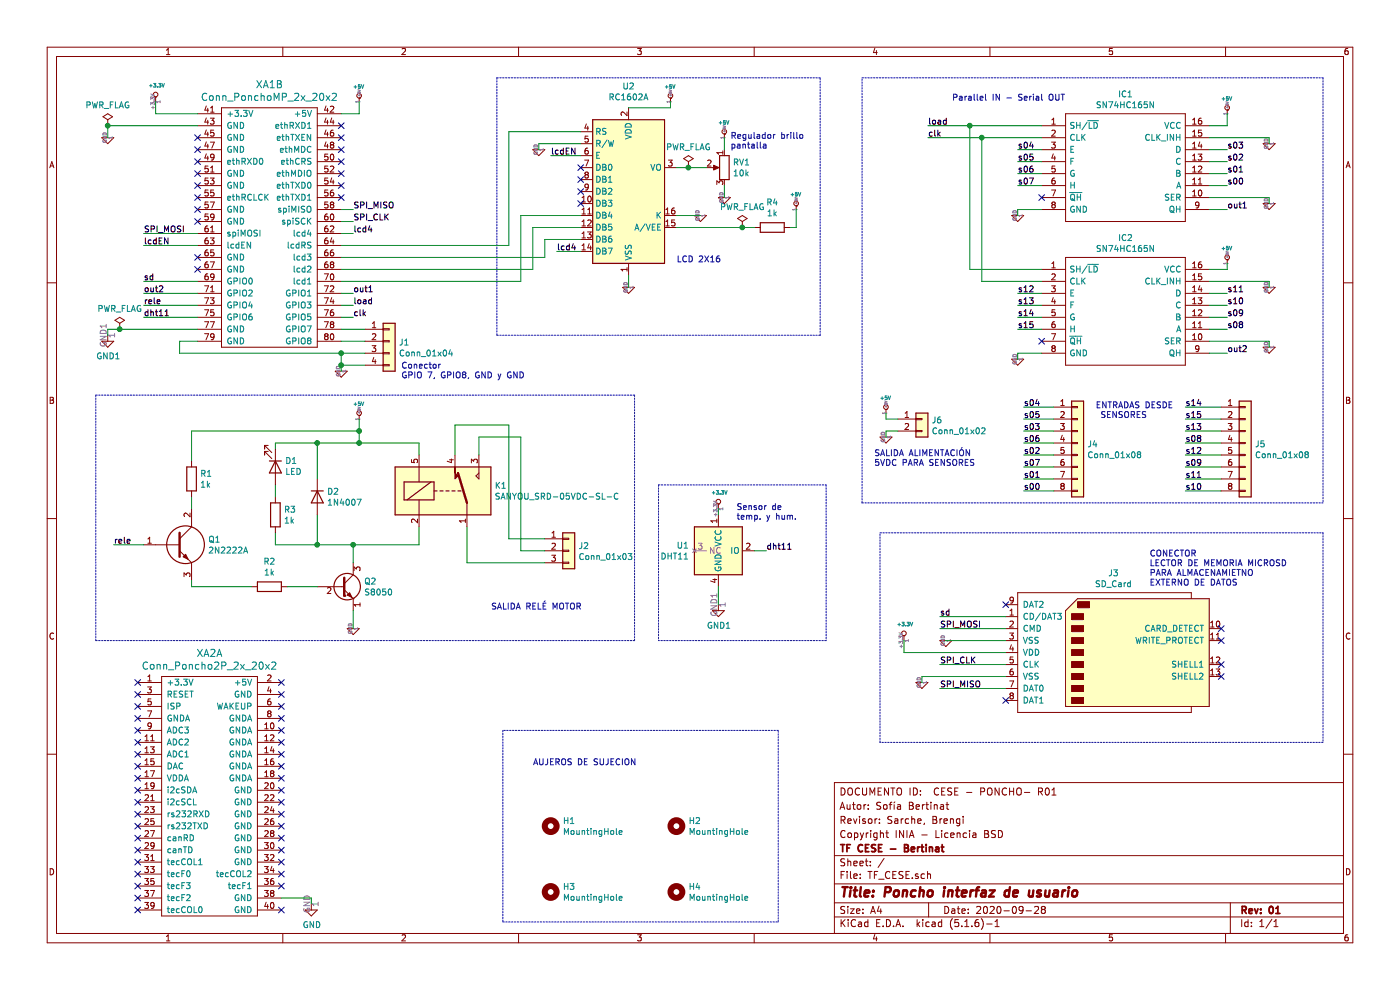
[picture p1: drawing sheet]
EESchema Schematic File Version 4
EELAYER 30 0
EELAYER END
$Descr A4 11693 8268
encoding utf-8
Sheet 1 1
Title "Poncho interfaz de usuario"
Date "2020-09-28"
Rev "01"
Comp "TF CESE - Bertinat"
Comment1 "Copyright INIA - Licencia BSD"
Comment2 "Revisor: Sarche, Brengi"
Comment3 "Autor: Sofía Bertinat"
Comment4 "DOCUMENTO ID:  CESE - PONCHO- R01"
$EndDescr
$Comp
L SN74HC165N:SN74HC165N IC1
U 1 1
P 8700 1050
F 0 "IC1" H 9400 1315 50  0000 C CNN
F 1 "SN74HC165N" H 9400 1224 50  0000 C CNN
F 2 "Package_DIP:DIP-18_W7.62mm_Socket_LongPads" H 9950 1150 50  0001 L CNN
F 3 "http://componentsearchengine.com/Datasheets/3/SN74HC165N.pdf" H 9950 1050 50  0001 L CNN
F 4 "8-BIT PARALLEL-LOAD SHIFT REGISTERS" H 9950 950 50  0001 L CNN "Description"
F 5 "5.08" H 9950 850 50  0001 L CNN "Height"
F 6 "Texas Instruments" H 9950 750 50  0001 L CNN "Manufacturer_Name"
F 7 "SN74HC165N" H 9950 650 50  0001 L CNN "Manufacturer_Part_Number"
F 8 "SN74HC165N" H 9950 550 50  0001 L CNN "Arrow Part Number"
F 9 "https://www.arrow.com/en/products/sn74hc165n/texas-instruments" H 9950 450 50  0001 L CNN "Arrow Price/Stock"
F 10 "595-SN74HC165N" H 9950 350 50  0001 L CNN "Mouser Part Number"
F 11 "https://www.mouser.co.uk/ProductDetail/Texas-Instruments/SN74HC165N?qs=bvpNxolhIUPhyI98TAZx%2Fg%3D%3D" H 9950 250 50  0001 L CNN "Mouser Price/Stock"
	1    8700 1050
	1    0    0    -1  
$EndComp
$Comp
L SN74HC165N:SN74HC165N IC2
U 1 1
P 8700 2250
F 0 "IC2" H 9400 2515 50  0000 C CNN
F 1 "SN74HC165N" H 9400 2424 50  0000 C CNN
F 2 "Package_DIP:DIP-18_W7.62mm_Socket_LongPads" H 9950 2350 50  0001 L CNN
F 3 "http://componentsearchengine.com/Datasheets/3/SN74HC165N.pdf" H 9950 2250 50  0001 L CNN
F 4 "8-BIT PARALLEL-LOAD SHIFT REGISTERS" H 9950 2150 50  0001 L CNN "Description"
F 5 "5.08" H 9950 2050 50  0001 L CNN "Height"
F 6 "Texas Instruments" H 9950 1950 50  0001 L CNN "Manufacturer_Name"
F 7 "SN74HC165N" H 9950 1850 50  0001 L CNN "Manufacturer_Part_Number"
F 8 "SN74HC165N" H 9950 1750 50  0001 L CNN "Arrow Part Number"
F 9 "https://www.arrow.com/en/products/sn74hc165n/texas-instruments" H 9950 1650 50  0001 L CNN "Arrow Price/Stock"
F 10 "595-SN74HC165N" H 9950 1550 50  0001 L CNN "Mouser Part Number"
F 11 "https://www.mouser.co.uk/ProductDetail/Texas-Instruments/SN74HC165N?qs=bvpNxolhIUPhyI98TAZx%2Fg%3D%3D" H 9950 1450 50  0001 L CNN "Mouser Price/Stock"
	1    8700 2250
	1    0    0    -1  
$EndComp
$Comp
L Connector:SD_Card J3
U 1 1
P 9300 5450
F 0 "J3" H 9300 6115 50  0000 C CNN
F 1 "SD_Card" H 9300 6024 50  0000 C CNN
F 2 "Connector_Card:SD_Kyocera_145638009211859+" H 9300 5450 50  0001 C CNN
F 3 "http://portal.fciconnect.com/Comergent//fci/drawing/10067847.pdf" H 9300 5450 50  0001 C CNN
	1    9300 5450
	1    0    0    -1  
$EndComp
$Comp
L Relay:SANYOU_SRD_Form_C K1
U 1 1
P 3700 4100
F 0 "K1" H 4130 4146 50  0000 L CNN
F 1 "SANYOU_SRD-05VDC-SL-C" H 4130 4055 50  0000 L CNN
F 2 "Relay_THT:Relay_SPDT_SANYOU_SRD_Series_Form_C" H 4150 4050 50  0001 L CNN
F 3 "http://www.sanyourelay.ca/public/products/pdf/SRD.pdf" H 3700 4100 50  0001 C CNN
F 4 "SRD-05VDC-SL-C" H 3700 4100 50  0001 C CNN "Part numer"
	1    3700 4100
	1    0    0    -1  
$EndComp
$Comp
L Transistor_BJT:S8050 Q2
U 1 1
P 2850 4900
F 0 "Q2" H 3040 4946 50  0000 L CNN
F 1 "S8050" H 3040 4855 50  0000 L CNN
F 2 "Package_TO_SOT_THT:TO-92_Inline" H 3050 4825 50  0001 L CIN
F 3 "http://www.unisonic.com.tw/datasheet/S8050.pdf" H 2850 4900 50  0001 L CNN
F 4 "S8050L-x-T92-B " H 2850 4900 50  0001 C CNN "Part number"
	1    2850 4900
	1    0    0    -1  
$EndComp
$Comp
L Diode:1N4007 D2
U 1 1
P 2650 4150
F 0 "D2" V 2604 4070 50  0000 R CNN
F 1 "1N4007" V 2695 4070 50  0000 R CNN
F 2 "Diode_THT:D_DO-41_SOD81_P10.16mm_Horizontal" H 2650 3975 50  0001 C CNN
F 3 "http://www.vishay.com/docs/88503/1n4001.pdf" H 2650 4150 50  0001 C CNN
	1    2650 4150
	0    -1   1    0   
$EndComp
Wire Wire Line
	8700 1050 8100 1050
Wire Wire Line
	8100 1050 8100 2250
Wire Wire Line
	8100 2250 8700 2250
Connection ~ 8100 1050
Wire Wire Line
	8200 1150 8200 2350
Wire Wire Line
	7750 1050 8100 1050
Wire Wire Line
	4250 1100 4250 2050
$Comp
L Device:R R2
U 1 1
P 2250 4900
F 0 "R2" V 2457 4900 50  0000 C CNN
F 1 "1k" V 2366 4900 50  0000 C CNN
F 2 "Resistor_THT:R_Axial_DIN0207_L6.3mm_D2.5mm_P10.16mm_Horizontal" V 2180 4900 50  0001 C CNN
F 3 "~" H 2250 4900 50  0001 C CNN
	1    2250 4900
	0    -1   -1   0   
$EndComp
$Comp
L Device:R R3
U 1 1
P 2300 4300
F 0 "R3" H 2370 4346 50  0000 L CNN
F 1 "1k" H 2370 4255 50  0000 L CNN
F 2 "Resistor_THT:R_Axial_DIN0207_L6.3mm_D2.5mm_P10.16mm_Horizontal" V 2230 4300 50  0001 C CNN
F 3 "~" H 2300 4300 50  0001 C CNN
	1    2300 4300
	1    0    0    -1  
$EndComp
$Comp
L Device:LED D1
U 1 1
P 2300 3900
F 0 "D1" V 2247 3980 50  0000 L CNN
F 1 "LED" V 2338 3980 50  0000 L CNN
F 2 "LED_THT:LED_D3.0mm" H 2300 3900 50  0001 C CNN
F 3 "~" H 2300 3900 50  0001 C CNN
	1    2300 3900
	0    1    1    0   
$EndComp
Text Label 2950 1950 0    50   ~ 0
lcd4
$Comp
L Device:R R4
U 1 1
P 6450 1900
F 0 "R4" V 6657 1900 50  0000 C CNN
F 1 "1k" V 6566 1900 50  0000 C CNN
F 2 "Resistor_THT:R_Axial_DIN0207_L6.3mm_D2.5mm_P10.16mm_Horizontal" V 6380 1900 50  0001 C CNN
F 3 "~" H 6450 1900 50  0001 C CNN
	1    6450 1900
	0    -1   -1   0   
$EndComp
$Comp
L Misc_Poncho_Grande:GND #PWR08
U 1 1
P 4500 1250
F 0 "#PWR08" H 4500 1250 30  0001 C CNN
F 1 "GND" H 4500 1180 30  0001 C CNN
F 2 "" H 4500 1250 60  0000 C CNN
F 3 "" H 4500 1250 60  0000 C CNN
	1    4500 1250
	1    0    0    -1  
$EndComp
Wire Wire Line
	4500 1250 4500 1200
Wire Wire Line
	6600 1900 6650 1900
NoConn ~ 4850 1400
NoConn ~ 4850 1500
NoConn ~ 4850 1600
NoConn ~ 4850 1700
Text Label 1200 2050 0    50   ~ 0
lcdEN
Text Label 4600 1300 0    50   ~ 0
lcdEN
$Comp
L Misc_Poncho_Grande:+3.3V #PWR01
U 1 1
P 6000 4250
F 0 "#PWR01" H 6000 4210 30  0001 C CNN
F 1 "+3.3V" H 6009 4388 30  0000 C CNN
F 2 "" H 6000 4250 60  0000 C CNN
F 3 "" H 6000 4250 60  0000 C CNN
	1    6000 4250
	1    0    0    -1  
$EndComp
$Comp
L Misc_Poncho_Grande:+3.3V #PWR04
U 1 1
P 1300 850
F 0 "#PWR04" H 1300 810 30  0001 C CNN
F 1 "+3.3V" H 1309 988 30  0000 C CNN
F 2 "" H 1300 850 60  0000 C CNN
F 3 "" H 1300 850 60  0000 C CNN
	1    1300 850 
	1    0    0    -1  
$EndComp
Wire Wire Line
	1300 850  1300 950 
Wire Wire Line
	2300 3750 2300 3700
Wire Wire Line
	2300 3700 2650 3700
Wire Wire Line
	3500 3700 3500 3800
Wire Wire Line
	2650 3700 2650 4000
Connection ~ 2650 3700
Wire Wire Line
	2650 3700 3000 3700
Wire Wire Line
	2300 4150 2300 4050
Wire Wire Line
	2300 4450 2300 4550
Wire Wire Line
	2300 4550 2650 4550
Wire Wire Line
	3500 4400 3500 4550
Wire Wire Line
	2650 4300 2650 4550
Connection ~ 2650 4550
Wire Wire Line
	2650 4550 2950 4550
Wire Wire Line
	2950 4700 2950 4550
Connection ~ 2950 4550
Wire Wire Line
	2950 4550 3500 4550
$Comp
L Device:R R1
U 1 1
P 1600 4000
F 0 "R1" H 1670 4046 50  0000 L CNN
F 1 "1k" H 1670 3955 50  0000 L CNN
F 2 "Resistor_THT:R_Axial_DIN0207_L6.3mm_D2.5mm_P10.16mm_Horizontal" V 1530 4000 50  0001 C CNN
F 3 "~" H 1600 4000 50  0001 C CNN
	1    1600 4000
	1    0    0    -1  
$EndComp
Wire Wire Line
	2400 4900 2650 4900
Connection ~ 3000 3700
Wire Wire Line
	3000 3700 3500 3700
$Comp
L Misc_Poncho_Grande:+5V #PWR06
U 1 1
P 3000 3500
F 0 "#PWR06" H 3000 3590 20  0001 C CNN
F 1 "+5V" H 2996 3628 30  0000 C CNN
F 2 "" H 3000 3500 60  0000 C CNN
F 3 "" H 3000 3500 60  0000 C CNN
	1    3000 3500
	1    0    0    -1  
$EndComp
$Comp
L Misc_Poncho_Grande:GND #PWR05
U 1 1
P 2950 5250
F 0 "#PWR05" H 2950 5250 30  0001 C CNN
F 1 "GND" H 2950 5180 30  0001 C CNN
F 2 "" H 2950 5250 60  0000 C CNN
F 3 "" H 2950 5250 60  0000 C CNN
	1    2950 5250
	1    0    0    -1  
$EndComp
Wire Wire Line
	8200 1150 8700 1150
Wire Wire Line
	8200 2350 8700 2350
Wire Wire Line
	8200 1150 7750 1150
Connection ~ 8200 1150
Text Label 7750 1050 0    50   ~ 0
load
Text Label 7750 1150 0    50   ~ 0
clk
$Comp
L Misc_Poncho_Grande:GND #PWR018
U 1 1
P 10600 1200
F 0 "#PWR018" H 10600 1200 30  0001 C CNN
F 1 "GND" H 10600 1130 30  0001 C CNN
F 2 "" H 10600 1200 60  0000 C CNN
F 3 "" H 10600 1200 60  0000 C CNN
	1    10600 1200
	1    0    0    -1  
$EndComp
$Comp
L Misc_Poncho_Grande:GND #PWR019
U 1 1
P 10600 1700
F 0 "#PWR019" H 10600 1700 30  0001 C CNN
F 1 "GND" H 10600 1630 30  0001 C CNN
F 2 "" H 10600 1700 60  0000 C CNN
F 3 "" H 10600 1700 60  0000 C CNN
	1    10600 1700
	1    0    0    -1  
$EndComp
$Comp
L Misc_Poncho_Grande:GND #PWR020
U 1 1
P 10600 2400
F 0 "#PWR020" H 10600 2400 30  0001 C CNN
F 1 "GND" H 10600 2330 30  0001 C CNN
F 2 "" H 10600 2400 60  0000 C CNN
F 3 "" H 10600 2400 60  0000 C CNN
	1    10600 2400
	1    0    0    -1  
$EndComp
$Comp
L Misc_Poncho_Grande:GND #PWR014
U 1 1
P 8500 1800
F 0 "#PWR014" H 8500 1800 30  0001 C CNN
F 1 "GND" H 8500 1730 30  0001 C CNN
F 2 "" H 8500 1800 60  0000 C CNN
F 3 "" H 8500 1800 60  0000 C CNN
	1    8500 1800
	1    0    0    -1  
$EndComp
$Comp
L Misc_Poncho_Grande:GND #PWR021
U 1 1
P 10600 2900
F 0 "#PWR021" H 10600 2900 30  0001 C CNN
F 1 "GND" H 10600 2830 30  0001 C CNN
F 2 "" H 10600 2900 60  0000 C CNN
F 3 "" H 10600 2900 60  0000 C CNN
	1    10600 2900
	1    0    0    -1  
$EndComp
$Comp
L Misc_Poncho_Grande:GND #PWR015
U 1 1
P 8500 3000
F 0 "#PWR015" H 8500 3000 30  0001 C CNN
F 1 "GND" H 8500 2930 30  0001 C CNN
F 2 "" H 8500 3000 60  0000 C CNN
F 3 "" H 8500 3000 60  0000 C CNN
	1    8500 3000
	1    0    0    -1  
$EndComp
Wire Wire Line
	8500 2950 8500 3000
Wire Wire Line
	8500 2950 8700 2950
Wire Wire Line
	8700 1750 8500 1750
Wire Wire Line
	8500 1750 8500 1800
NoConn ~ 8700 2850
NoConn ~ 8700 1650
Text Label 10250 1750 0    50   ~ 0
out1
Text Label 10250 2950 0    50   ~ 0
out2
Wire Wire Line
	10100 1750 10250 1750
Wire Wire Line
	10250 2950 10100 2950
Text Label 2950 2450 0    50   ~ 0
out1
Text Label 2950 2550 0    50   ~ 0
load
Text Label 2950 2650 0    50   ~ 0
clk
Wire Wire Line
	2850 2450 2950 2450
Wire Wire Line
	2850 2550 2950 2550
Wire Wire Line
	2950 2650 2850 2650
$Comp
L Connector_Generic:Conn_01x03 J2
U 1 1
P 4750 4600
F 0 "J2" H 4830 4642 50  0000 L CNN
F 1 "Conn_01x03" H 4830 4551 50  0000 L CNN
F 2 "TerminalBlock_Phoenix:TerminalBlock_Phoenix_MKDS-1,5-3-5.08_1x03_P5.08mm_Horizontal" H 4750 4600 50  0001 C CNN
F 3 "~" H 4750 4600 50  0001 C CNN
	1    4750 4600
	1    0    0    -1  
$EndComp
Wire Wire Line
	3900 4400 3900 4700
Wire Wire Line
	4000 3800 4000 3650
Wire Wire Line
	4000 3650 4350 3650
Wire Wire Line
	4350 3650 4350 4600
Wire Wire Line
	3800 3550 4250 3550
Wire Wire Line
	4250 3550 4250 4500
Wire Wire Line
	4250 4500 4550 4500
Wire Wire Line
	4350 4600 4550 4600
Wire Wire Line
	3900 4700 4550 4700
Wire Wire Line
	3800 3550 3800 3800
$Comp
L Misc_Poncho_Grande:+5V #PWR016
U 1 1
P 10250 950
F 0 "#PWR016" H 10250 1040 20  0001 C CNN
F 1 "+5V" H 10246 1078 30  0000 C CNN
F 2 "" H 10250 950 60  0000 C CNN
F 3 "" H 10250 950 60  0000 C CNN
	1    10250 950 
	1    0    0    -1  
$EndComp
$Comp
L Misc_Poncho_Grande:+5V #PWR017
U 1 1
P 10250 2200
F 0 "#PWR017" H 10250 2290 20  0001 C CNN
F 1 "+5V" H 10246 2328 30  0000 C CNN
F 2 "" H 10250 2200 60  0000 C CNN
F 3 "" H 10250 2200 60  0000 C CNN
	1    10250 2200
	1    0    0    -1  
$EndComp
Wire Wire Line
	10250 2200 10250 2250
Wire Wire Line
	10250 2250 10100 2250
Wire Wire Line
	10250 950  10250 1050
Wire Wire Line
	10250 1050 10100 1050
NoConn ~ 8400 5050
NoConn ~ 8400 5850
Text Label 7850 5750 0    50   ~ 0
SPI_MISO
Text Label 7850 5550 0    50   ~ 0
SPI_CLK
$Comp
L Misc_Poncho_Grande:GND #PWR012
U 1 1
P 7700 5700
F 0 "#PWR012" H 7700 5700 30  0001 C CNN
F 1 "GND" H 7700 5630 30  0001 C CNN
F 2 "" H 7700 5700 60  0000 C CNN
F 3 "" H 7700 5700 60  0000 C CNN
	1    7700 5700
	1    0    0    -1  
$EndComp
$Comp
L Misc_Poncho_Grande:GND #PWR013
U 1 1
P 7900 5350
F 0 "#PWR013" H 7900 5350 30  0001 C CNN
F 1 "GND" H 7900 5280 30  0001 C CNN
F 2 "" H 7900 5350 60  0000 C CNN
F 3 "" H 7900 5350 60  0000 C CNN
	1    7900 5350
	1    0    0    -1  
$EndComp
$Comp
L Misc_Poncho_Grande:+3.3V #PWR011
U 1 1
P 7550 5350
F 0 "#PWR011" H 7550 5310 30  0001 C CNN
F 1 "+3.3V" H 7559 5488 30  0000 C CNN
F 2 "" H 7550 5350 60  0000 C CNN
F 3 "" H 7550 5350 60  0000 C CNN
	1    7550 5350
	1    0    0    -1  
$EndComp
Wire Wire Line
	7850 5750 8400 5750
Wire Wire Line
	7700 5650 7700 5700
Wire Wire Line
	7550 5450 7550 5350
Wire Wire Line
	7550 5450 8400 5450
Text Label 7850 5150 0    50   ~ 0
sd
Text Label 7850 5250 0    50   ~ 0
SPI_MOSI
Wire Wire Line
	7850 5150 8400 5150
Wire Wire Line
	7850 5250 8400 5250
NoConn ~ 10200 5250
NoConn ~ 10200 5350
NoConn ~ 10200 5550
NoConn ~ 10200 5650
Text Label 1200 2350 0    50   ~ 0
sd
Text Label 1200 1950 0    50   ~ 0
SPI_MOSI
Text Label 2950 1850 0    50   ~ 0
SPI_CLK
Text Label 2950 1750 0    50   ~ 0
SPI_MISO
Wire Wire Line
	2950 1750 2850 1750
Wire Wire Line
	1200 1950 1650 1950
Wire Wire Line
	1200 2350 1650 2350
Wire Wire Line
	1200 2050 1650 2050
$Comp
L Sensor:DHT11 U1
U 1 1
P 6000 4600
F 0 "U1" H 5756 4646 50  0000 R CNN
F 1 "DHT11" H 5756 4555 50  0000 R CNN
F 2 "Sensor:Aosong_DHT11_5.5x12.0_P2.54mm" H 6000 4200 50  0001 C CNN
F 3 "http://akizukidenshi.com/download/ds/aosong/DHT11.pdf" H 6150 4850 50  0001 C CNN
	1    6000 4600
	1    0    0    -1  
$EndComp
$Comp
L Connector_Generic:Conn_01x04 J1
U 1 1
P 3250 2850
F 0 "J1" H 3330 2842 50  0000 L CNN
F 1 "Conn_01x04" H 3330 2751 50  0000 L CNN
F 2 "Connector_PinSocket_2.54mm:PinSocket_1x04_P2.54mm_Vertical" H 3250 2850 50  0001 C CNN
F 3 "~" H 3250 2850 50  0001 C CNN
	1    3250 2850
	1    0    0    -1  
$EndComp
Wire Wire Line
	1650 2850 1500 2850
Text Label 950  4550 0    50   ~ 0
rele
$Comp
L Connector_Generic:Conn_01x08 J5
U 1 1
P 10400 3700
F 0 "J5" H 10480 3692 50  0000 L CNN
F 1 "Conn_01x08" H 10480 3601 50  0000 L CNN
F 2 "Connector_IDC:IDC-Header_2x04_P2.54mm_Vertical" H 10400 3700 50  0001 C CNN
F 3 "~" H 10400 3700 50  0001 C CNN
	1    10400 3700
	1    0    0    -1  
$EndComp
$Comp
L Connector_Generic:Conn_01x08 J4
U 1 1
P 9000 3700
F 0 "J4" H 9080 3692 50  0000 L CNN
F 1 "Conn_01x08" H 9080 3601 50  0000 L CNN
F 2 "Connector_IDC:IDC-Header_2x04_P2.54mm_Vertical" H 9000 3700 50  0001 C CNN
F 3 "~" H 9000 3700 50  0001 C CNN
	1    9000 3700
	1    0    0    -1  
$EndComp
Text Label 10250 1550 0    50   ~ 0
s00
Text Label 10250 1450 0    50   ~ 0
s01
Text Label 10250 1350 0    50   ~ 0
s02
Text Label 10250 1250 0    50   ~ 0
s03
Text Label 8500 1250 0    50   ~ 0
s04
Text Label 8500 1350 0    50   ~ 0
s05
Text Label 8500 1450 0    50   ~ 0
s06
Text Label 8500 1550 0    50   ~ 0
s07
Text Label 10250 2750 0    50   ~ 0
s08
Text Label 10250 2650 0    50   ~ 0
s09
Text Label 10250 2550 0    50   ~ 0
s10
Text Label 10250 2450 0    50   ~ 0
s11
Text Label 8500 2450 0    50   ~ 0
s12
Text Label 8500 2550 0    50   ~ 0
s13
Text Label 8500 2650 0    50   ~ 0
s14
Text Label 8500 2750 0    50   ~ 0
s15
Text Label 9900 3800 0    50   ~ 0
s12
Text Label 9900 3600 0    50   ~ 0
s13
Text Label 9900 3400 0    50   ~ 0
s14
Text Label 9900 3500 0    50   ~ 0
s15
Text Label 9900 3700 0    50   ~ 0
s08
Text Label 9900 3900 0    50   ~ 0
s09
Text Label 9900 4100 0    50   ~ 0
s10
Text Label 9900 4000 0    50   ~ 0
s11
Text Label 8550 4100 0    50   ~ 0
s00
Text Label 8550 4000 0    50   ~ 0
s01
Text Label 8550 3800 0    50   ~ 0
s02
Text Label 8550 3600 0    50   ~ 0
s03
Text Label 8550 3400 0    50   ~ 0
s04
Text Label 8550 3500 0    50   ~ 0
s05
Text Label 8550 3700 0    50   ~ 0
s06
Text Label 8550 3900 0    50   ~ 0
s07
Wire Wire Line
	8550 3500 8800 3500
Wire Wire Line
	8550 3700 8800 3700
Wire Wire Line
	8550 3600 8800 3600
Wire Wire Line
	8800 3800 8550 3800
Wire Wire Line
	8800 4100 8550 4100
Wire Wire Line
	8550 4000 8800 4000
Wire Wire Line
	8550 3400 8800 3400
Wire Wire Line
	9900 4100 10200 4100
Wire Wire Line
	10200 4000 9900 4000
Wire Wire Line
	9900 3900 10200 3900
Wire Wire Line
	10200 3800 9900 3800
Wire Wire Line
	9900 3700 10200 3700
Wire Wire Line
	9900 3600 10200 3600
Wire Wire Line
	9900 3500 10200 3500
Wire Wire Line
	9900 3400 10200 3400
Wire Wire Line
	8500 2750 8700 2750
Wire Wire Line
	8700 2650 8500 2650
Wire Wire Line
	8500 2550 8700 2550
Wire Wire Line
	8500 2450 8700 2450
Wire Wire Line
	10100 2750 10250 2750
Wire Wire Line
	10250 2650 10100 2650
Wire Wire Line
	10100 2550 10250 2550
Wire Wire Line
	10250 2450 10100 2450
Wire Wire Line
	10250 1250 10100 1250
Wire Wire Line
	10250 1350 10100 1350
Wire Wire Line
	10250 1450 10100 1450
Wire Wire Line
	10250 1550 10100 1550
Wire Wire Line
	8500 1250 8700 1250
Wire Wire Line
	8700 1350 8500 1350
Wire Wire Line
	8500 1450 8700 1450
Wire Wire Line
	8700 1550 8500 1550
Wire Wire Line
	1500 2850 1500 2950
$Comp
L TF_CESE-rescue:2N2222A-2N2222A Q1
U 1 1
P 1200 4550
F 0 "Q1" H 1738 4596 50  0000 L CNN
F 1 "2N2222A" H 1738 4505 50  0000 L CNN
F 2 "KiCad_2N222A:TO-18_4" H 1750 4400 50  0001 L CNN
F 3 "http://docs-emea.rs-online.com/webdocs/0e77/0900766b80e779e1.pdf" H 1750 4300 50  0001 L CNN
F 4 "Transistor NPN 40V 0.6A TO-18" H 1750 4200 50  0001 L CNN "Description"
F 5 "" H 1750 4100 50  0001 L CNN "Height"
F 6 "STMicroelectronics" H 1750 4000 50  0001 L CNN "Manufacturer_Name"
F 7 "2N2222A" H 1750 3900 50  0001 L CNN "Manufacturer_Part_Number"
F 8 "2N2222A" H 1750 3800 50  0001 L CNN "Arrow Part Number"
F 9 "" H 1750 3700 50  0001 L CNN "Arrow Price/Stock"
F 10 "511-2N2222A" H 1750 3600 50  0001 L CNN "Mouser Part Number"
F 11 "https://www.mouser.co.uk/ProductDetail/STMicroelectronics/2N2222A?qs=UMEuL5FsraBzcgM1cdcH3A%3D%3D" H 1750 3500 50  0001 L CNN "Mouser Price/Stock"
	1    1200 4550
	1    0    0    -1  
$EndComp
Wire Wire Line
	1600 3850 1600 3600
Wire Wire Line
	3000 3600 3000 3700
Wire Wire Line
	1600 4150 1600 4250
Wire Wire Line
	3000 3600 3000 3500
Connection ~ 3000 3600
Wire Wire Line
	1600 3600 3000 3600
Wire Wire Line
	1600 4850 1600 4900
Wire Wire Line
	1600 4900 2100 4900
Wire Wire Line
	7900 5350 8400 5350
Wire Wire Line
	8400 5550 7850 5550
Wire Wire Line
	4550 2000 4850 2000
Wire Wire Line
	4450 1900 4850 1900
Wire Wire Line
	4350 1800 4850 1800
Wire Wire Line
	4600 1300 4850 1300
Wire Wire Line
	4500 1200 4850 1200
Wire Wire Line
	4250 1100 4850 1100
Text Label 4650 2100 0    50   ~ 0
lcd4
Wire Wire Line
	4850 2100 4650 2100
Wire Wire Line
	2950 1850 2850 1850
Wire Wire Line
	2950 1950 2850 1950
Wire Wire Line
	1650 2550 1200 2550
Wire Wire Line
	950  4550 1200 4550
Wire Wire Line
	6300 1900 6200 1900
Wire Wire Line
	8400 5650 7700 5650
Wire Wire Line
	5650 1400 5750 1400
Wire Wire Line
	2950 5100 2950 5250
Wire Wire Line
	5250 2400 5250 2300
$Comp
L Misc_Poncho_Grande:GND #PWR09
U 1 1
P 5250 2400
F 0 "#PWR09" H 5250 2400 30  0001 C CNN
F 1 "GND" H 5250 2330 30  0001 C CNN
F 2 "" H 5250 2400 60  0000 C CNN
F 3 "" H 5250 2400 60  0000 C CNN
	1    5250 2400
	1    0    0    -1  
$EndComp
$Comp
L Misc_Poncho_Grande:GND #PWR010
U 1 1
P 6050 1650
F 0 "#PWR010" H 6050 1650 30  0001 C CNN
F 1 "GND" H 6050 1580 30  0001 C CNN
F 2 "" H 6050 1650 60  0000 C CNN
F 3 "" H 6050 1650 60  0000 C CNN
	1    6050 1650
	1    0    0    -1  
$EndComp
Wire Wire Line
	2850 2850 3050 2850
Wire Wire Line
	2850 2750 3050 2750
Wire Wire Line
	2850 950  3000 950 
NoConn ~ 2850 1650
NoConn ~ 2850 1550
NoConn ~ 2850 1450
NoConn ~ 2850 1350
NoConn ~ 2850 1250
NoConn ~ 2850 1150
NoConn ~ 2850 1050
$Comp
L Poncho_Esqueleto:Conn_Poncho2P_2x_20x2 XA1
U 2 1
P 1900 1250
F 0 "XA1" H 2250 1797 60  0000 C CNN
F 1 "Conn_PonchoMP_2x_20x2" H 2250 1691 60  0000 C CNN
F 2 "Poncho_Esqueleto:Conn_Poncho_Izquierdo" H 1900 1250 60  0001 C CNN
F 3 "" H 1900 1250 60  0000 C CNN
	2    1900 1250
	1    0    0    -1  
$EndComp
$Comp
L Misc_Poncho_Grande:GND #PWR03
U 1 1
P 900 1150
F 0 "#PWR03" H 900 1150 30  0001 C CNN
F 1 "GND" H 900 1080 30  0001 C CNN
F 2 "" H 900 1150 60  0000 C CNN
F 3 "" H 900 1150 60  0000 C CNN
	1    900  1150
	1    0    0    -1  
$EndComp
Wire Wire Line
	10600 2900 10600 2850
Wire Wire Line
	10600 2850 10100 2850
$Comp
L power:PWR_FLAG #FLG0101
U 1 1
P 900 1050
F 0 "#FLG0101" H 900 1125 50  0001 C CNN
F 1 "PWR_FLAG" H 900 1223 50  0000 C CNN
F 2 "" H 900 1050 50  0001 C CNN
F 3 "~" H 900 1050 50  0001 C CNN
	1    900  1050
	1    0    0    -1  
$EndComp
Wire Wire Line
	1650 950  1300 950 
Wire Wire Line
	8550 3900 8800 3900
Wire Wire Line
	6000 4300 6000 4250
NoConn ~ 1650 1650
NoConn ~ 1650 1350
Wire Wire Line
	1650 1050 900  1050
Wire Wire Line
	10600 2400 10600 2350
Wire Wire Line
	10100 2350 10600 2350
Wire Wire Line
	10600 1200 10600 1150
Wire Wire Line
	10100 1150 10600 1150
Wire Wire Line
	10600 1650 10600 1700
Wire Wire Line
	10100 1650 10600 1650
Text Notes 7950 850  0    50   ~ 0
Parallel IN - Serial OUT
Text Notes 5650 2200 0    50   ~ 0
LCD 2X16
Text Notes 4100 5100 0    50   ~ 0
SALIDA RELÉ MOTOR
Wire Notes Line
	11050 650  11050 4200
Text Notes 9150 3500 0    50   ~ 0
ENTRADAS DESDE\n SENSORES
Connection ~ 900  1050
Wire Wire Line
	900  1050 900  1150
$Comp
L Misc_Poncho_Grande:GND #PWR0101
U 1 1
P 2850 3100
F 0 "#PWR0101" H 2850 3100 30  0001 C CNN
F 1 "GND" H 2850 3030 30  0001 C CNN
F 2 "" H 2850 3100 60  0000 C CNN
F 3 "" H 2850 3100 60  0000 C CNN
	1    2850 3100
	1    0    0    -1  
$EndComp
Wire Wire Line
	1500 2950 2850 2950
Wire Wire Line
	2850 3100 2850 3050
Wire Wire Line
	2850 3050 3050 3050
Wire Wire Line
	2850 3050 2850 2950
Connection ~ 2850 3050
Connection ~ 2850 2950
Wire Wire Line
	2850 2950 3050 2950
NoConn ~ 1650 1150
NoConn ~ 1650 1250
NoConn ~ 1650 1450
NoConn ~ 1650 1550
NoConn ~ 1650 1750
NoConn ~ 1650 1850
NoConn ~ 1650 2150
NoConn ~ 1650 2250
$Comp
L Connector_Generic:Conn_01x02 J6
U 1 1
P 7700 3500
F 0 "J6" H 7780 3492 50  0000 L CNN
F 1 "Conn_01x02" H 7780 3401 50  0000 L CNN
F 2 "TerminalBlock_Phoenix:TerminalBlock_Phoenix_MKDS-1,5-2-5.08_1x02_P5.08mm_Horizontal" H 7700 3500 50  0001 C CNN
F 3 "~" H 7700 3500 50  0001 C CNN
	1    7700 3500
	1    0    0    -1  
$EndComp
$Comp
L Misc_Poncho_Grande:GND #PWR0102
U 1 1
P 7400 3650
F 0 "#PWR0102" H 7400 3650 30  0001 C CNN
F 1 "GND" H 7400 3580 30  0001 C CNN
F 2 "" H 7400 3650 60  0000 C CNN
F 3 "" H 7400 3650 60  0000 C CNN
	1    7400 3650
	1    0    0    -1  
$EndComp
Wire Wire Line
	7400 3650 7400 3600
$Comp
L Misc_Poncho_Grande:+5V #PWR0103
U 1 1
P 7400 3450
F 0 "#PWR0103" H 7400 3540 20  0001 C CNN
F 1 "+5V" H 7396 3578 30  0000 C CNN
F 2 "" H 7400 3450 60  0000 C CNN
F 3 "" H 7400 3450 60  0000 C CNN
	1    7400 3450
	1    0    0    -1  
$EndComp
Wire Wire Line
	7400 3450 7400 3500
Wire Wire Line
	7500 3500 7400 3500
Wire Wire Line
	7500 3600 7400 3600
Wire Notes Line
	7200 4200 7200 650 
$Comp
L Display_Character:RC1602A U2
U 1 1
P 5250 1600
F 0 "U2" H 5250 2481 50  0000 C CNN
F 1 "RC1602A" H 5250 2390 50  0000 C CNN
F 2 "Display:RC1602A" H 5350 800 50  0001 C CNN
F 3 "http://www.raystar-optronics.com/down.php?ProID=18" H 5350 1500 50  0001 C CNN
	1    5250 1600
	1    0    0    -1  
$EndComp
$Comp
L Misc_Poncho_Grande:+5V #PWR07
U 1 1
P 3000 850
F 0 "#PWR07" H 3000 940 20  0001 C CNN
F 1 "+5V" H 2996 978 30  0000 C CNN
F 2 "" H 3000 850 60  0000 C CNN
F 3 "" H 3000 850 60  0000 C CNN
	1    3000 850 
	1    0    0    -1  
$EndComp
$Comp
L Misc_Poncho_Grande:+5V #PWR0104
U 1 1
P 5600 850
F 0 "#PWR0104" H 5600 940 20  0001 C CNN
F 1 "+5V" H 5596 978 30  0000 C CNN
F 2 "" H 5600 850 60  0000 C CNN
F 3 "" H 5600 850 60  0000 C CNN
	1    5600 850 
	1    0    0    -1  
$EndComp
$Comp
L Device:R_POT RV1
U 1 1
P 6050 1400
F 0 "RV1" H 5980 1446 50  0000 R CNN
F 1 "10k" H 5980 1355 50  0000 R CNN
F 2 "Potentiometer_THT:Potentiometer_Vishay_T73XX_Horizontal" H 6050 1400 50  0001 C CNN
F 3 "https://www.acptechnologies.com/wp-content/uploads/2017/10/03-ACP-CA14-CE14.pdf" H 6050 1400 50  0001 C CNN
	1    6050 1400
	-1   0    0    -1  
$EndComp
$Comp
L Misc_Poncho_Grande:GND #PWR0105
U 1 1
P 5850 1800
F 0 "#PWR0105" H 5850 1800 30  0001 C CNN
F 1 "GND" H 5850 1730 30  0001 C CNN
F 2 "" H 5850 1800 60  0000 C CNN
F 3 "" H 5850 1800 60  0000 C CNN
	1    5850 1800
	1    0    0    -1  
$EndComp
Wire Wire Line
	6050 1650 6050 1550
Wire Wire Line
	5850 1800 5650 1800
Wire Wire Line
	5250 900  5600 900 
Wire Wire Line
	5600 900  5600 850 
$Comp
L Misc_Poncho_Grande:+5V #PWR0106
U 1 1
P 6650 1750
F 0 "#PWR0106" H 6650 1840 20  0001 C CNN
F 1 "+5V" H 6646 1878 30  0000 C CNN
F 2 "" H 6650 1750 60  0000 C CNN
F 3 "" H 6650 1750 60  0000 C CNN
	1    6650 1750
	1    0    0    -1  
$EndComp
Wire Wire Line
	6650 1900 6650 1750
Wire Wire Line
	3000 950  3000 850 
$Comp
L Misc_Poncho_Grande:+5V #PWR0107
U 1 1
P 6050 1150
F 0 "#PWR0107" H 6050 1240 20  0001 C CNN
F 1 "+5V" H 6046 1278 30  0000 C CNN
F 2 "" H 6050 1150 60  0000 C CNN
F 3 "" H 6050 1150 60  0000 C CNN
	1    6050 1150
	1    0    0    -1  
$EndComp
Wire Wire Line
	6050 1250 6050 1150
Text Notes 6150 4350 0    50   ~ 0
Sensor de \ntemp. y hum.
Wire Wire Line
	1650 2650 1200 2650
$Comp
L power:GND1 #PWR0108
U 1 1
P 900 2800
F 0 "#PWR0108" H 900 2550 50  0001 C CNN
F 1 "GND1" H 905 2627 50  0000 C CNN
F 2 "" H 900 2800 50  0001 C CNN
F 3 "" H 900 2800 50  0001 C CNN
	1    900  2800
	1    0    0    -1  
$EndComp
$Comp
L power:GND1 #PWR0109
U 1 1
P 6000 5050
F 0 "#PWR0109" H 6000 4800 50  0001 C CNN
F 1 "GND1" H 6005 4877 50  0000 C CNN
F 2 "" H 6000 5050 50  0001 C CNN
F 3 "" H 6000 5050 50  0001 C CNN
	1    6000 5050
	1    0    0    -1  
$EndComp
Text Label 1200 2550 0    50   ~ 0
rele
Wire Wire Line
	1200 2450 1650 2450
Text Label 1200 2450 0    50   ~ 0
out2
Text Label 1200 2650 0    50   ~ 0
dht11
Text Label 6400 4600 0    50   ~ 0
dht11
Wire Wire Line
	6400 4600 6300 4600
Wire Wire Line
	900  2750 900  2800
Text Notes 3350 3250 0    50   ~ 0
Conector\nGPIO 7, GPIO8, GND y GND\n 
Text Notes 7300 3900 0    50   ~ 0
SALIDA ALIMENTACIÓN\n5VDC PARA SENSORES
Wire Notes Line
	7200 650  11050 650 
Wire Notes Line
	7200 4200 11050 4200
Text Notes 9600 4900 0    50   ~ 0
CONECTOR\nLECTOR DE MEMORIA MICROSD\nPARA ALMACENAMIETNO \nEXTERNO DE DATOS
Wire Notes Line
	11050 4450 11050 6200
Wire Notes Line
	11050 6200 7350 6200
Wire Notes Line
	7350 6200 7350 4450
Wire Notes Line
	7350 4450 11050 4450
Text Notes 6100 1250 0    50   ~ 0
Regulador brillo \npantalla
Wire Notes Line
	4150 2800 6850 2800
Wire Notes Line
	6850 2800 6850 650 
Wire Notes Line
	6850 650  4150 650 
Wire Notes Line
	4150 650  4150 2800
$Comp
L power:PWR_FLAG #FLG0102
U 1 1
P 5750 1400
F 0 "#FLG0102" H 5750 1475 50  0001 C CNN
F 1 "PWR_FLAG" H 5750 1573 50  0000 C CNN
F 2 "" H 5750 1400 50  0001 C CNN
F 3 "~" H 5750 1400 50  0001 C CNN
	1    5750 1400
	1    0    0    -1  
$EndComp
Connection ~ 5750 1400
Wire Wire Line
	5750 1400 5900 1400
$Comp
L power:PWR_FLAG #FLG0103
U 1 1
P 6200 1900
F 0 "#FLG0103" H 6200 1975 50  0001 C CNN
F 1 "PWR_FLAG" H 6200 2073 50  0000 C CNN
F 2 "" H 6200 1900 50  0001 C CNN
F 3 "~" H 6200 1900 50  0001 C CNN
	1    6200 1900
	1    0    0    -1  
$EndComp
Connection ~ 6200 1900
Wire Wire Line
	6200 1900 5650 1900
Wire Wire Line
	6000 4900 6000 5050
Wire Wire Line
	900  2750 1000 2750
$Comp
L power:PWR_FLAG #FLG0104
U 1 1
P 1000 2750
F 0 "#FLG0104" H 1000 2825 50  0001 C CNN
F 1 "PWR_FLAG" H 1000 2923 50  0000 C CNN
F 2 "" H 1000 2750 50  0001 C CNN
F 3 "~" H 1000 2750 50  0001 C CNN
	1    1000 2750
	1    0    0    -1  
$EndComp
Connection ~ 1000 2750
Wire Wire Line
	1000 2750 1650 2750
Wire Notes Line
	5500 4050 6900 4050
Wire Notes Line
	6900 5350 5500 5350
Wire Notes Line
	6900 4050 6900 5350
Wire Notes Line
	5500 4050 5500 5350
Wire Notes Line
	5300 3300 800  3300
Wire Notes Line
	800  3300 800  5350
Wire Notes Line
	800  5350 5300 5350
Wire Notes Line
	5300 3300 5300 5350
$Comp
L Poncho_Esqueleto:Conn_Poncho2P_2x_20x2 XA2
U 1 1
P 1400 6000
F 0 "XA2" H 1750 6547 60  0000 C CNN
F 1 "Conn_Poncho2P_2x_20x2" H 1750 6441 60  0000 C CNN
F 2 "Poncho_Esqueleto:Conn_Poncho_Derecha" H 1400 6000 60  0001 C CNN
F 3 "" H 1400 6000 60  0000 C CNN
	1    1400 6000
	1    0    0    -1  
$EndComp
Wire Wire Line
	2850 2050 4250 2050
Wire Wire Line
	4350 1800 4350 2350
Wire Wire Line
	2850 2250 4450 2250
Wire Wire Line
	4450 2250 4450 1900
Wire Wire Line
	2850 2350 4350 2350
Wire Wire Line
	4550 2000 4550 2150
Wire Wire Line
	2850 2150 4550 2150
NoConn ~ 2350 5700
NoConn ~ 2350 5800
NoConn ~ 2350 5900
NoConn ~ 2350 6000
NoConn ~ 2350 6100
NoConn ~ 2350 6200
NoConn ~ 2350 6300
NoConn ~ 2350 6400
NoConn ~ 2350 6500
NoConn ~ 2350 6600
NoConn ~ 2350 6700
NoConn ~ 2350 6800
NoConn ~ 2350 6900
NoConn ~ 2350 7000
NoConn ~ 2350 7100
NoConn ~ 2350 7200
NoConn ~ 2350 7300
NoConn ~ 2350 7400
NoConn ~ 2350 7600
NoConn ~ 1150 5700
NoConn ~ 1150 5800
NoConn ~ 1150 5900
NoConn ~ 1150 6000
NoConn ~ 1150 6100
NoConn ~ 1150 6200
NoConn ~ 1150 6300
NoConn ~ 1150 6400
NoConn ~ 1150 6600
NoConn ~ 1150 6700
NoConn ~ 1150 6500
NoConn ~ 1150 7600
NoConn ~ 1150 7500
NoConn ~ 1150 7400
NoConn ~ 1150 7300
NoConn ~ 1150 7200
NoConn ~ 1150 7100
NoConn ~ 1150 7000
NoConn ~ 1150 6900
NoConn ~ 1150 6800
$Comp
L power:GND #PWR0110
U 1 1
P 2600 7550
F 0 "#PWR0110" H 2600 7300 50  0001 C CNN
F 1 "GND" H 2605 7377 50  0000 C CNN
F 2 "" H 2600 7550 50  0001 C CNN
F 3 "" H 2600 7550 50  0001 C CNN
	1    2600 7550
	1    0    0    -1  
$EndComp
Wire Wire Line
	2350 7500 2600 7500
Wire Wire Line
	2600 7500 2600 7550
$Comp
L Mechanical:MountingHole H3
U 1 1
P 4600 7450
F 0 "H3" H 4700 7496 50  0000 L CNN
F 1 "MountingHole" H 4700 7405 50  0000 L CNN
F 2 "MountingHole:MountingHole_2.7mm" H 4600 7450 50  0001 C CNN
F 3 "~" H 4600 7450 50  0001 C CNN
	1    4600 7450
	1    0    0    -1  
$EndComp
$Comp
L Mechanical:MountingHole H4
U 1 1
P 5650 7450
F 0 "H4" H 5750 7496 50  0000 L CNN
F 1 "MountingHole" H 5750 7405 50  0000 L CNN
F 2 "MountingHole:MountingHole_2.1mm" H 5650 7450 50  0001 C CNN
F 3 "~" H 5650 7450 50  0001 C CNN
	1    5650 7450
	1    0    0    -1  
$EndComp
$Comp
L Mechanical:MountingHole H1
U 1 1
P 4600 6900
F 0 "H1" H 4700 6946 50  0000 L CNN
F 1 "MountingHole" H 4700 6855 50  0000 L CNN
F 2 "MountingHole:MountingHole_3.7mm" H 4600 6900 50  0001 C CNN
F 3 "~" H 4600 6900 50  0001 C CNN
	1    4600 6900
	1    0    0    -1  
$EndComp
$Comp
L Mechanical:MountingHole H2
U 1 1
P 5650 6900
F 0 "H2" H 5750 6946 50  0000 L CNN
F 1 "MountingHole" H 5750 6855 50  0000 L CNN
F 2 "MountingHole:MountingHole_3.7mm" H 5650 6900 50  0001 C CNN
F 3 "~" H 5650 6900 50  0001 C CNN
	1    5650 6900
	1    0    0    -1  
$EndComp
Wire Notes Line
	4200 6100 4200 7700
Wire Notes Line
	4200 7700 6500 7700
Wire Notes Line
	6500 7700 6500 6100
Wire Notes Line
	6500 6100 4200 6100
Text Notes 4450 6400 0    50   ~ 0
AUJEROS DE SUJECION
$EndSCHEMATC
